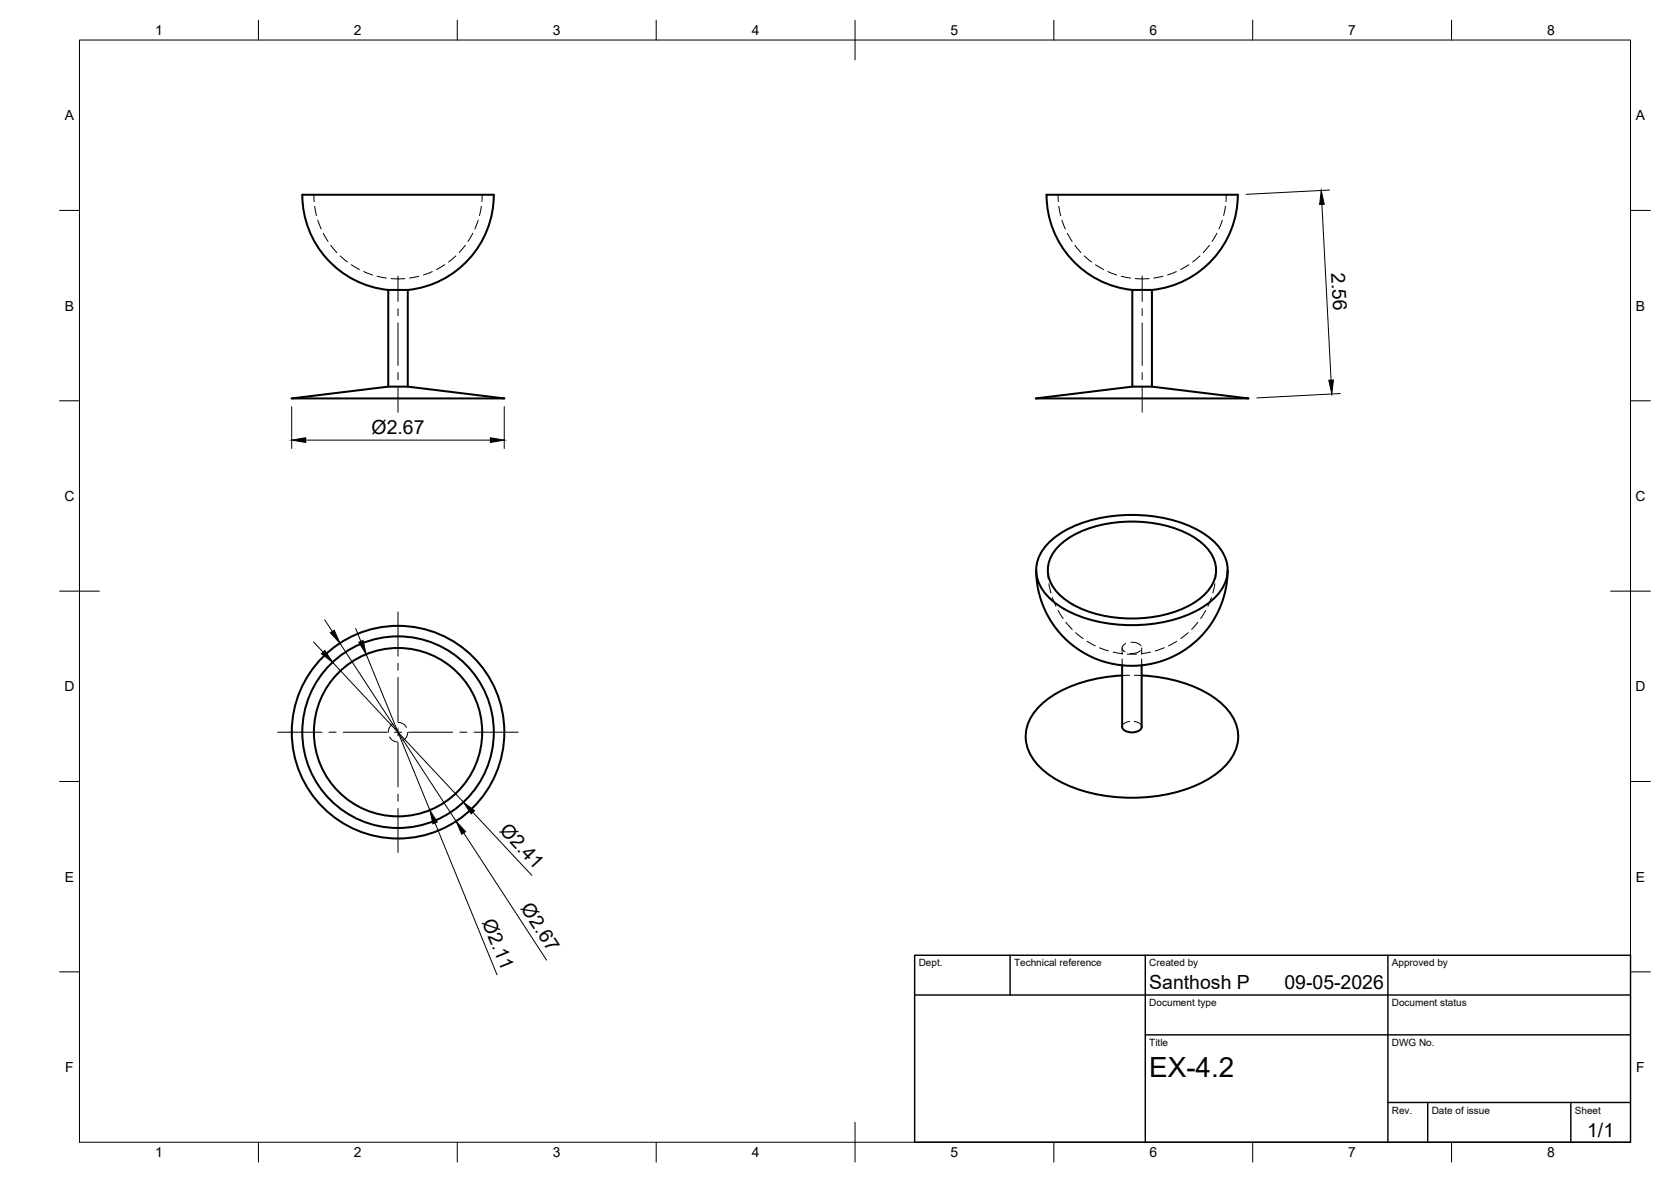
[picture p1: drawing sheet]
<svg xmlns="http://www.w3.org/2000/svg" width="420mm" height="297mm" viewBox="0 0 420 297" stroke-linecap="round" stroke-linejoin="round" font-family="sans-serif">
<!-- layer: Visible -->
<g fill="none" stroke="#000" stroke-width=".51">
<path d="M76 48.9h48.1M76 48.9a24.1 24.1 0 0 0 21.6 24M124.2 48.9a24.1 24.1 0 0 1-21.6 24M263.1 48.9h48.1M263.1 48.9a24 24 0 0 0 21.6 24M311.2 48.9a24 24 0 0 1-21.6 24M97.6 72.9h4.9M97.6 72.9v24.3M102.5 72.9v24.3M289.6 72.9h-4.9v24.3M289.6 72.9v24.3M97.6 97.2l-24.3 2.9h53.5l-24.3-2.9"/>
<path d="M97.6 97.2h4.9M284.7 97.2l-24.2 2.9h53.4l-24.3-2.9M284.7 97.2h4.9M263.5 136.6a28.2 28.2 0 0 1 18.2-7.1 34.8 34.8 0 0 1 21.5 4.9 10.8 10.8 0 0 1 5.5 9.5 12.3 12.3 0 0 1-7.1 9.1 37.7 37.7 0 0 1-34 0 12.3 12.3 0 0 1-7-9.1 9.5 9.5 0 0 1 2.9-7.3zM265.9 137.6a24.2 24.2 0 0 1 15.1-6.4 30.9 30.9 0 0 1 20 4.4 9.2 9.2 0 0 1 4.7 8.8 12.1 12.1 0 0 1-7.5 8.2 33.5 33.5 0 0 1-28.5-.7 11.5 11.5 0 0 1-6.1-7.5 8.1 8.1 0 0 1 2.3-6.8zM260.5 143.3l.2 2.5 .4 2.5 1.3 4.3 1.9 3.5 2.9 3.8 1.4 1.4 2.6 2 3.9 2.1 2.4 .9 2.2 .5 4.9 .5 4.9-.5 4.2-1.2 4.3-2.3 3.8-3.2 2.5-3 2.4-4.2 1.4-4.6 .5-2.8 .1-2.2M282.2 167.2v15.4a2.18 2.18 0 0 0 2.4 1.5 2.18 2.18 0 0 0 2.5-1.5v-15.4M282.2 169.7a34.4 34.4 0 0 0-19.1 6.3 11.2 11.2 0 0 0-5 11.1 15 15 0 0 0 8.1 9.1 42.1 42.1 0 0 0 36.9 0 15 15 0 0 0 8-9.1 10.5 10.5 0 0 0-3.7-10.1 31.4 31.4 0 0 0-18-7.1l-2.3-.2"/>
<circle cx="100.1" cy="184" r="21.2"/>
<circle cx="100.1" cy="184" r="24.1"/>
<circle cx="100.1" cy="184" r="26.7"/>
</g>
<!-- layer: Hidden -->
<g fill="none" stroke="#000" stroke-width=".25">
<path d="M78.9 48.9l.1 1.8M79.1 51.8l.5 2.4M79.9 55.3l.9 2.2M81.3 58.6l1.2 2.1M118.9 58.6l-1.2 2.1M120.2 55.3l-.8 2.2M121 51.8l-.4 2.4M121.2 48.9v1.8M266 48.9l.1 1.8M266.2 51.8l.5 2.4M267 55.3l.9 2.2M268.4 58.6l1.2 2.1"/>
<path d="M306 58.6l-1.2 2.1M307.3 55.3l-.8 2.2M308.1 51.8l-.4 2.4M308.3 48.9v1.8M83.2 61.6l1.5 1.9M85.5 64.3l1.9 1.5M88.3 66.5l2.1 1.2M91.5 68.2l2.2 .9M94.8 69.4l2.4 .5M98.3 70h3.5M105.3 69.4l-2.3 .5M108.7 68.2l-2.2 .9"/>
<path d="M111.8 66.5l-2 1.2M114.6 64.3l-1.8 1.5M117 61.6l-1.5 1.9M270.3 61.6l1.5 1.9M272.6 64.3l1.9 1.5M275.4 66.5l2.1 1.2M278.6 68.2l2.2 .9M281.9 69.4l2.4 .5M285.5 70h3.4M292.4 69.4l-2.3 .5M295.8 68.2l-2.2 .9M298.9 66.5l-2 1.2"/>
<path d="M301.7 64.3l-1.8 1.5M304.1 61.6l-1.5 1.9M263.4 143.3l.2 2.2M263.7 146.7l.5 2.3M264.6 150.2l.9 2.2M266 153.4l1.3 2M268 156.4l1.6 1.8M270.5 159l1.8 1.5M298.7 159l-1.8 1.5M301.2 156.4l-1.6 1.8M303.2 153.4l-1.3 2M304.6 150.2l-.9 2.2"/>
<path d="M305.5 146.7l-.5 2.3M305.8 143.3l-.2 2.2M273.3 161.1l2.1 1.2M276.5 162.8l2.2 .8M279.9 163.9l2.3 .4M282.2 162.8v1.6M282.2 165.6v1.6M283 161.7a1.09 1.09 0 0 0-.8 1 1.09 1.09 0 0 0 .7 1.1M283.4 164.4h2.4M284 169.7l-1.8 .1M284.4 161.4a2.82 2.82 0 0 1 2.5 .9M285.2 169.7l1.9 .1"/>
<path d="M286.7 163.5l-.9 .5-1.6 .2M287.1 162.8v1.6M287.1 165.6v1.6M289.3 163.9l-2.3 .4M292.7 162.8l-2.2 .8M295.9 161.1l-2.1 1.2M97.9 185.2l1.1 1 1.1 .3M98.8 181.9l-.8 .8-.4 1.3M100.1 181.6l1.1 .2 1 1M102.5 184l-.3 1.3-.9 .8M284 181.3a1.86 1.86 0 0 0-1.8 1.4M285.2 181.3a1.86 1.86 0 0 1 1.9 1.4"/>
</g>
<!-- layer: BORDER -->
<g fill="none" stroke="#000" stroke-width=".25">
<path d="M20 10.1h390v276.9h-390zM65 5.1v5M115 5.1v5M165 5.1v5M215 5.1v10M265 5.1v5M315 5.1v5M365 5.1v5M15 52.9h5M410 52.9h5M15 100.7h5M410 100.7h5"/>
<path d="M15 148.6h10M405 148.6h10M15 196.4h5M410 196.4h5M15 244.2h5M410 244.2h5M65 287v5M115 287v5M165 287v5M215 282.1v9.9M265 287v5M315 287v5"/>
<path d="M365 287v5"/>
</g>
<!-- layer: TITLEBLOCK -->
<path d="M230 240.1h180v46.9h-180zM230 250h180M254 240.1v9.9M288 240.1v46.9M349 240.1v46.9M288 260.1h122M349 277.1h61M359 277.1v9.9M395 277.1v9.9" fill="none" stroke="#000" stroke-width=".36"/>
<!-- layer: Smart Centers -->
<g fill="none" stroke="#000" stroke-width=".25">
<path d="M100.1 69.4v6.4M100.1 77.6v1.7M287.2 69.4v6.4M287.2 77.6v1.7M100.1 81.1v10.7M100.1 93.6v1.8M100.1 97.2v6.4M287.2 81.1v10.7M287.2 93.6v1.8M287.2 97.2v6.4M100.1 153.8v11.1M100.1 166.7v1.8"/>
<path d="M100.1 170.2v11.1M69.8 184h11.1M82.7 184h1.8M86.3 184h11.1M99.2 184h1.8M100.1 183.1v1.8M100.1 186.7v11.1M100.1 199.6v1.7M102.7 184h11.1M115.6 184h1.8M119.2 184h11.1M100.1 203.1v11.1"/>
</g>
<!-- layer: FD_Dimensions -->
<g fill="none" stroke="#000" stroke-width=".25">
<path d="M332.4 51.4l2.3 44.1M334.3 47.8l-21 1M337 98.9l-21 1.1M73.3 102.2v10.5M76.9 110.6h46.4M126.8 102.2v10.5M81.6 155.8l2 2.9M89.4 158l1.3 3.2M78.8 161.3l2.4 2.6M83.6 166.4l32.9 35.2M85.5 161.6l29.2 44.8M92.1 164.4l16 39.2"/>
<path d="M109.4 206.8l15.6 38.2M116.6 209.3l20.8 32M118.9 204.1l14.8 15.9"/>
</g>
<path d="M332.2 47.9l.8 3.4-1.2 .1zM334.1 95.6l1.2-.1-.4 3.5zM73.3 110.6l3.6-.6v1.2zM123.3 110l3.5 .6-3.5 .6zM83.1 159l1-.6 1.4 3.2zM80.8 164.3l.9-.8 1.9 2.9zM90.2 161.4l1.1-.4 .8 3.4zM108.1 203.6l1.8 3-1 .4zM114.7 206.4l2.4 2.6-1 .6zM116.5 201.6l2.8 2.1-.8 .8z" fill="#000" stroke="#000" stroke-width=".25"/>
<text font-size="7" x="289" y="270.6">EX-4.2</text>
<g font-size="4.9">
<text x="334.8" y="68.7" transform="rotate(87 334.8 68.7)">2.56</text>
<text x="93.4" y="109.1">Ø2.67</text>
<text x="125.4" y="208.9" transform="rotate(47 125.4 208.9)">Ø2.41</text>
<text x="121.2" y="231.6" transform="rotate(68 121.2 231.6)">Ø2.11</text>
<text x="130.8" y="228.3" transform="rotate(57 130.8 228.3)">Ø2.67</text>
<text x="289" y="248.5">Santhosh P</text>
<text x="323" y="248.5">09-05-2026</text>
<text x="399.1" y="285.7">1/1</text>
</g>
<g font-size="3.5">
<text x="39" y="8.8">1</text>
<text x="89" y="8.8">2</text>
<text x="139" y="8.8">3</text>
<text x="189" y="8.8">4</text>
<text x="239" y="8.8">5</text>
<text x="289" y="8.8">6</text>
<text x="339" y="8.8">7</text>
<text x="389" y="8.8">8</text>
<text x="16.3" y="30.2">A</text>
<text x="411.3" y="30.2">A</text>
<text x="16.3" y="78">B</text>
<text x="411.3" y="78">B</text>
<text x="16.2" y="125.9">C</text>
<text x="411.2" y="125.9">C</text>
<text x="16.2" y="173.7">D</text>
<text x="411.2" y="173.7">D</text>
<text x="16.3" y="221.6">E</text>
<text x="411.3" y="221.6">E</text>
<text x="16.4" y="269.4">F</text>
<text x="411.4" y="269.4">F</text>
<text x="39" y="290.8">1</text>
<text x="89" y="290.8">2</text>
<text x="139" y="290.8">3</text>
<text x="189" y="290.8">4</text>
<text x="239" y="290.8">5</text>
<text x="289" y="290.8">6</text>
<text x="339" y="290.8">7</text>
<text x="389" y="290.8">8</text>
</g>
<g font-size="2.5">
<text x="231" y="242.9">Dept.</text>
<text x="255" y="242.9">Technical reference</text>
<text x="289" y="242.9">Created by</text>
<text x="350" y="242.9">Approved by</text>
<text x="289" y="252.8">Document type</text>
<text x="350" y="252.8">Document status</text>
<text x="289" y="262.9">Title</text>
<text x="350" y="262.9">DWG No.</text>
<text x="350" y="279.9">Rev.</text>
<text x="360" y="279.9">Date of issue</text>
<text x="396" y="279.9">Sheet</text>
</g>
</svg>
